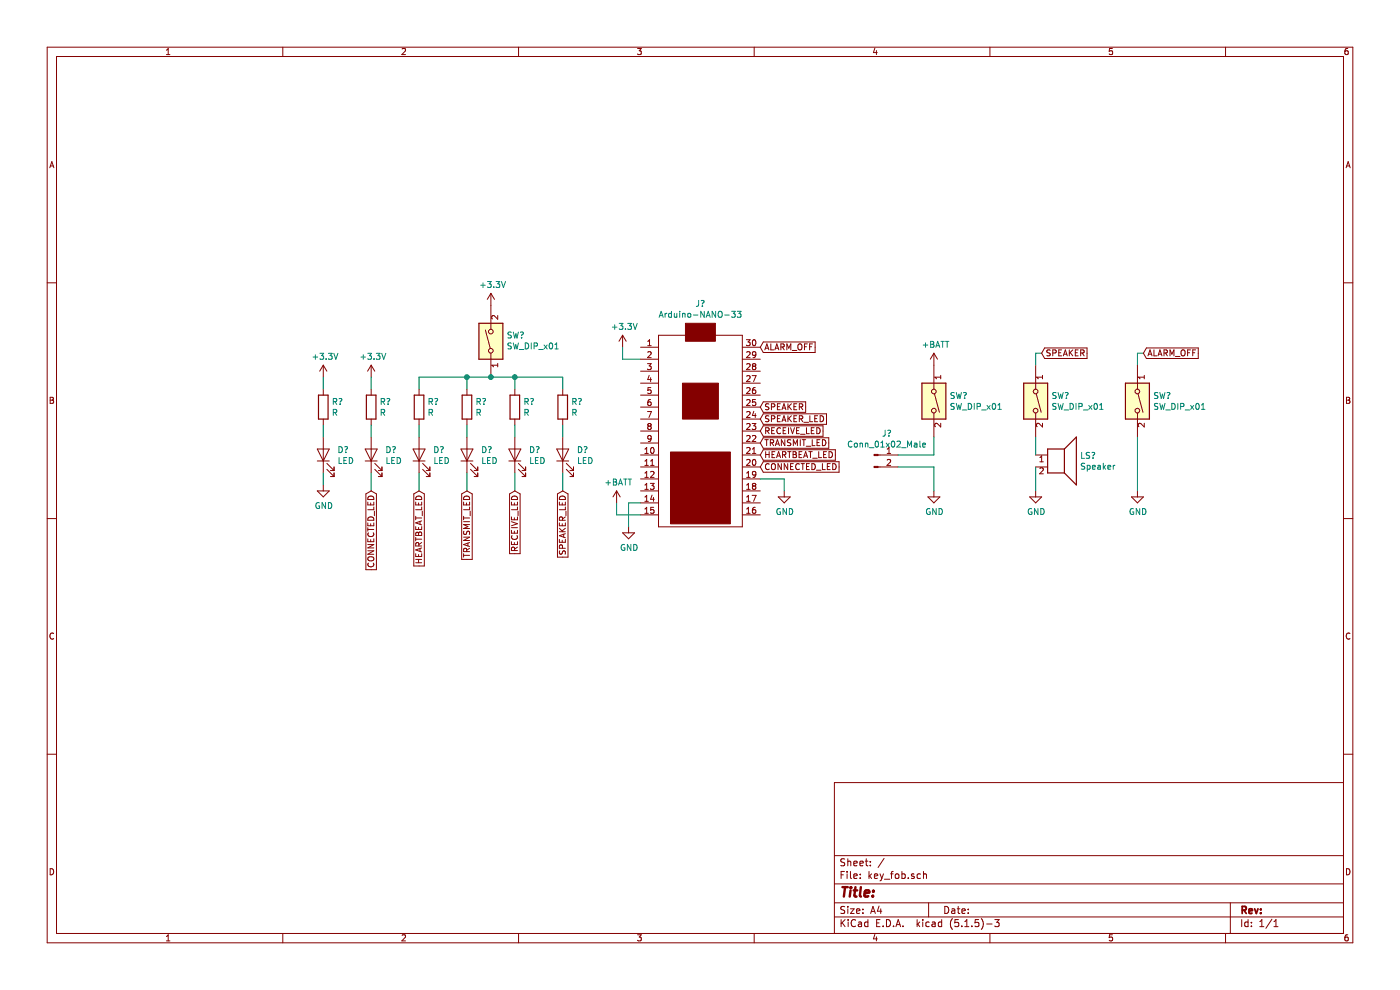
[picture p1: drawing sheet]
EESchema Schematic File Version 4
EELAYER 30 0
EELAYER END
$Descr A4 11693 8268
encoding utf-8
Sheet 1 1
Title ""
Date ""
Rev ""
Comp ""
Comment1 ""
Comment2 ""
Comment3 ""
Comment4 ""
$EndDescr
$Comp
L power:GND #PWR?
U 1 1
P 2700 4050
F 0 "#PWR?" H 2700 3800 50  0001 C CNN
F 1 "GND" H 2705 3877 50  0000 C CNN
F 2 "" H 2700 4050 50  0001 C CNN
F 3 "" H 2700 4050 50  0001 C CNN
	1    2700 4050
	1    0    0    -1  
$EndComp
$Comp
L Device:LED D?
U 1 1
P 2700 3800
F 0 "D?" V 2739 3683 50  0000 R CNN
F 1 "LED" V 2648 3683 50  0000 R CNN
F 2 "" H 2700 3800 50  0001 C CNN
F 3 "~" H 2700 3800 50  0001 C CNN
	1    2700 3800
	0    -1   -1   0   
$EndComp
$Comp
L Device:R R?
U 1 1
P 2700 3400
F 0 "R?" H 2770 3446 50  0000 L CNN
F 1 "R" H 2770 3355 50  0000 L CNN
F 2 "" V 2630 3400 50  0001 C CNN
F 3 "~" H 2700 3400 50  0001 C CNN
	1    2700 3400
	1    0    0    -1  
$EndComp
Wire Wire Line
	2700 3550 2700 3650
Wire Wire Line
	2700 3250 2700 3150
Wire Wire Line
	2700 3950 2700 4050
$Comp
L Device:R R?
U 1 1
P 3100 3400
F 0 "R?" H 3170 3446 50  0000 L CNN
F 1 "R" H 3170 3355 50  0000 L CNN
F 2 "" V 3030 3400 50  0001 C CNN
F 3 "~" H 3100 3400 50  0001 C CNN
	1    3100 3400
	1    0    0    -1  
$EndComp
$Comp
L Device:R R?
U 1 1
P 4700 3400
F 0 "R?" H 4770 3446 50  0000 L CNN
F 1 "R" H 4770 3355 50  0000 L CNN
F 2 "" V 4630 3400 50  0001 C CNN
F 3 "~" H 4700 3400 50  0001 C CNN
	1    4700 3400
	1    0    0    -1  
$EndComp
Wire Wire Line
	4700 3550 4700 3650
$Comp
L Device:LED D?
U 1 1
P 4700 3800
F 0 "D?" V 4739 3683 50  0000 R CNN
F 1 "LED" V 4648 3683 50  0000 R CNN
F 2 "" H 4700 3800 50  0001 C CNN
F 3 "~" H 4700 3800 50  0001 C CNN
	1    4700 3800
	0    -1   -1   0   
$EndComp
Wire Wire Line
	4700 4100 4700 3950
$Comp
L Device:R R?
U 1 1
P 4300 3400
F 0 "R?" H 4370 3446 50  0000 L CNN
F 1 "R" H 4370 3355 50  0000 L CNN
F 2 "" V 4230 3400 50  0001 C CNN
F 3 "~" H 4300 3400 50  0001 C CNN
	1    4300 3400
	1    0    0    -1  
$EndComp
Wire Wire Line
	4300 3550 4300 3650
Wire Wire Line
	4300 3250 4300 3150
$Comp
L Device:LED D?
U 1 1
P 4300 3800
F 0 "D?" V 4339 3683 50  0000 R CNN
F 1 "LED" V 4248 3683 50  0000 R CNN
F 2 "" H 4300 3800 50  0001 C CNN
F 3 "~" H 4300 3800 50  0001 C CNN
	1    4300 3800
	0    -1   -1   0   
$EndComp
Wire Wire Line
	4300 4100 4300 3950
$Comp
L Device:R R?
U 1 1
P 3900 3400
F 0 "R?" H 3970 3446 50  0000 L CNN
F 1 "R" H 3970 3355 50  0000 L CNN
F 2 "" V 3830 3400 50  0001 C CNN
F 3 "~" H 3900 3400 50  0001 C CNN
	1    3900 3400
	1    0    0    -1  
$EndComp
Wire Wire Line
	3900 3550 3900 3650
Wire Wire Line
	3900 3250 3900 3150
$Comp
L Device:LED D?
U 1 1
P 3900 3800
F 0 "D?" V 3939 3683 50  0000 R CNN
F 1 "LED" V 3848 3683 50  0000 R CNN
F 2 "" H 3900 3800 50  0001 C CNN
F 3 "~" H 3900 3800 50  0001 C CNN
	1    3900 3800
	0    -1   -1   0   
$EndComp
Wire Wire Line
	3900 4100 3900 3950
$Comp
L Device:R R?
U 1 1
P 3500 3400
F 0 "R?" H 3570 3446 50  0000 L CNN
F 1 "R" H 3570 3355 50  0000 L CNN
F 2 "" V 3430 3400 50  0001 C CNN
F 3 "~" H 3500 3400 50  0001 C CNN
	1    3500 3400
	1    0    0    -1  
$EndComp
Wire Wire Line
	3500 3550 3500 3650
Wire Wire Line
	3500 3250 3500 3150
$Comp
L Device:LED D?
U 1 1
P 3500 3800
F 0 "D?" V 3539 3683 50  0000 R CNN
F 1 "LED" V 3448 3683 50  0000 R CNN
F 2 "" H 3500 3800 50  0001 C CNN
F 3 "~" H 3500 3800 50  0001 C CNN
	1    3500 3800
	0    -1   -1   0   
$EndComp
Wire Wire Line
	3500 4100 3500 3950
Wire Wire Line
	3100 4100 3100 3950
Text GLabel 3100 4100 3    50   Input ~ 0
CONNECTED_LED
$Comp
L Device:LED D?
U 1 1
P 3100 3800
F 0 "D?" V 3139 3683 50  0000 R CNN
F 1 "LED" V 3048 3683 50  0000 R CNN
F 2 "" H 3100 3800 50  0001 C CNN
F 3 "~" H 3100 3800 50  0001 C CNN
	1    3100 3800
	0    -1   -1   0   
$EndComp
Wire Wire Line
	3100 3550 3100 3650
Text GLabel 6350 3700 2    50   Input ~ 0
TRANSMIT_LED
Text GLabel 6350 3600 2    50   Input ~ 0
RECEIVE_LED
Text GLabel 6350 3500 2    50   Input ~ 0
SPEAKER_LED
$Comp
L Switch:SW_DIP_x01 SW?
U 1 1
P 8650 3350
F 0 "SW?" V 8604 3480 50  0000 L CNN
F 1 "SW_DIP_x01" V 8695 3480 50  0000 L CNN
F 2 "" H 8650 3350 50  0001 C CNN
F 3 "~" H 8650 3350 50  0001 C CNN
	1    8650 3350
	0    1    1    0   
$EndComp
Wire Wire Line
	4700 3150 4300 3150
Connection ~ 4300 3150
Wire Wire Line
	4300 3150 4100 3150
Connection ~ 3900 3150
Wire Wire Line
	3900 3150 3500 3150
Wire Wire Line
	4700 3250 4700 3150
$Comp
L power:+3.3V #PWR?
U 1 1
P 2700 3150
F 0 "#PWR?" H 2700 3000 50  0001 C CNN
F 1 "+3.3V" H 2715 3323 50  0000 C CNN
F 2 "" H 2700 3150 50  0001 C CNN
F 3 "" H 2700 3150 50  0001 C CNN
	1    2700 3150
	1    0    0    -1  
$EndComp
Wire Wire Line
	3100 3250 3100 3150
$Comp
L power:+3.3V #PWR?
U 1 1
P 3100 3150
F 0 "#PWR?" H 3100 3000 50  0001 C CNN
F 1 "+3.3V" H 3115 3323 50  0000 C CNN
F 2 "" H 3100 3150 50  0001 C CNN
F 3 "" H 3100 3150 50  0001 C CNN
	1    3100 3150
	1    0    0    -1  
$EndComp
$Comp
L Device:Speaker LS?
U 1 1
P 8850 3800
F 0 "LS?" H 9020 3796 50  0000 L CNN
F 1 "Speaker" H 9020 3705 50  0000 L CNN
F 2 "" H 8850 3600 50  0001 C CNN
F 3 "~" H 8840 3750 50  0001 C CNN
	1    8850 3800
	1    0    0    -1  
$EndComp
Wire Wire Line
	8650 3650 8650 3800
Text GLabel 8700 2950 2    50   Input ~ 0
SPEAKER
Wire Wire Line
	8700 2950 8650 2950
Wire Wire Line
	8650 2950 8650 3050
Text GLabel 3500 4100 3    50   Input ~ 0
HEARTBEAT_LED
Text GLabel 3900 4100 3    50   Input ~ 0
TRANSMIT_LED
Text GLabel 4300 4100 3    50   Input ~ 0
RECEIVE_LED
Text GLabel 4700 4100 3    50   Input ~ 0
SPEAKER_LED
Text GLabel 6350 3400 2    50   Input ~ 0
SPEAKER
Wire Wire Line
	7500 3900 7800 3900
Wire Wire Line
	7500 3800 7800 3800
$Comp
L power:+BATT #PWR?
U 1 1
P 7800 3050
F 0 "#PWR?" H 7800 2900 50  0001 C CNN
F 1 "+BATT" H 7815 3223 50  0000 C CNN
F 2 "" H 7800 3050 50  0001 C CNN
F 3 "" H 7800 3050 50  0001 C CNN
	1    7800 3050
	1    0    0    -1  
$EndComp
Wire Wire Line
	7800 3650 7800 3800
$Comp
L power:GND #PWR?
U 1 1
P 7800 4100
F 0 "#PWR?" H 7800 3850 50  0001 C CNN
F 1 "GND" H 7805 3927 50  0000 C CNN
F 2 "" H 7800 4100 50  0001 C CNN
F 3 "" H 7800 4100 50  0001 C CNN
	1    7800 4100
	1    0    0    -1  
$EndComp
$Comp
L Connector:Conn_01x02_Male J?
U 1 1
P 7300 3800
F 0 "J?" H 7408 3981 50  0000 C CNN
F 1 "Conn_01x02_Male" H 7408 3890 50  0000 C CNN
F 2 "" H 7300 3800 50  0001 C CNN
F 3 "~" H 7300 3800 50  0001 C CNN
	1    7300 3800
	1    0    0    -1  
$EndComp
$Comp
L Switch:SW_DIP_x01 SW?
U 1 1
P 4100 2850
F 0 "SW?" V 4146 2720 50  0000 R CNN
F 1 "SW_DIP_x01" V 4055 2720 50  0000 R CNN
F 2 "" H 4100 2850 50  0001 C CNN
F 3 "~" H 4100 2850 50  0001 C CNN
	1    4100 2850
	0    -1   -1   0   
$EndComp
$Comp
L power:+3.3V #PWR?
U 1 1
P 4100 2550
F 0 "#PWR?" H 4100 2400 50  0001 C CNN
F 1 "+3.3V" H 4115 2723 50  0000 C CNN
F 2 "" H 4100 2550 50  0001 C CNN
F 3 "" H 4100 2550 50  0001 C CNN
	1    4100 2550
	1    0    0    -1  
$EndComp
$Comp
L Switch:SW_DIP_x01 SW?
U 1 1
P 7800 3350
F 0 "SW?" V 7754 3480 50  0000 L CNN
F 1 "SW_DIP_x01" V 7845 3480 50  0000 L CNN
F 2 "" H 7800 3350 50  0001 C CNN
F 3 "~" H 7800 3350 50  0001 C CNN
	1    7800 3350
	0    1    1    0   
$EndComp
$Comp
L power:+3.3V #PWR?
U 1 1
P 5200 2900
F 0 "#PWR?" H 5200 2750 50  0001 C CNN
F 1 "+3.3V" H 5215 3073 50  0000 C CNN
F 2 "" H 5200 2900 50  0001 C CNN
F 3 "" H 5200 2900 50  0001 C CNN
	1    5200 2900
	1    0    0    -1  
$EndComp
Wire Wire Line
	5200 2900 5200 3000
$Comp
L power:GND #PWR?
U 1 1
P 5250 4400
F 0 "#PWR?" H 5250 4150 50  0001 C CNN
F 1 "GND" H 5255 4227 50  0000 C CNN
F 2 "" H 5250 4400 50  0001 C CNN
F 3 "" H 5250 4400 50  0001 C CNN
	1    5250 4400
	1    0    0    -1  
$EndComp
$Comp
L power:+BATT #PWR?
U 1 1
P 5150 4200
F 0 "#PWR?" H 5150 4050 50  0001 C CNN
F 1 "+BATT" H 5165 4373 50  0000 C CNN
F 2 "" H 5150 4200 50  0001 C CNN
F 3 "" H 5150 4200 50  0001 C CNN
	1    5150 4200
	1    0    0    -1  
$EndComp
Wire Wire Line
	5250 4200 5250 4400
Wire Wire Line
	5150 4300 5150 4200
$Comp
L power:GND #PWR?
U 1 1
P 6550 4100
F 0 "#PWR?" H 6550 3850 50  0001 C CNN
F 1 "GND" H 6555 3927 50  0000 C CNN
F 2 "" H 6550 4100 50  0001 C CNN
F 3 "" H 6550 4100 50  0001 C CNN
	1    6550 4100
	1    0    0    -1  
$EndComp
Wire Wire Line
	5200 3000 5350 3000
Wire Wire Line
	5350 4300 5150 4300
Wire Wire Line
	5350 4200 5250 4200
$Comp
L Nano_33:Arduino-NANO-33 J?
U 1 1
P 5850 3600
F 0 "J?" H 5850 4665 50  0000 C CNN
F 1 "Arduino-NANO-33" H 5850 4574 50  0000 C CNN
F 2 "" H 5525 3500 50  0001 C CNN
F 3 "~" H 5525 3500 50  0001 C CNN
	1    5850 3600
	1    0    0    -1  
$EndComp
Text GLabel 6350 3800 2    50   Input ~ 0
HEARTBEAT_LED
Text GLabel 6350 3900 2    50   Input ~ 0
CONNECTED_LED
Wire Wire Line
	6350 4000 6550 4000
Wire Wire Line
	6550 4000 6550 4100
Connection ~ 4100 3150
Wire Wire Line
	4100 3150 3900 3150
Text GLabel 6350 2900 2    50   Input ~ 0
ALARM_OFF
Text GLabel 9550 2950 2    50   Input ~ 0
ALARM_OFF
$Comp
L Switch:SW_DIP_x01 SW?
U 1 1
P 9500 3350
F 0 "SW?" V 9454 3480 50  0000 L CNN
F 1 "SW_DIP_x01" V 9545 3480 50  0000 L CNN
F 2 "" H 9500 3350 50  0001 C CNN
F 3 "~" H 9500 3350 50  0001 C CNN
	1    9500 3350
	0    1    1    0   
$EndComp
Wire Wire Line
	9550 2950 9500 2950
Wire Wire Line
	9500 2950 9500 3050
$Comp
L power:GND #PWR?
U 1 1
P 8650 4100
F 0 "#PWR?" H 8650 3850 50  0001 C CNN
F 1 "GND" H 8655 3927 50  0000 C CNN
F 2 "" H 8650 4100 50  0001 C CNN
F 3 "" H 8650 4100 50  0001 C CNN
	1    8650 4100
	1    0    0    -1  
$EndComp
Wire Wire Line
	8650 4100 8650 3900
Wire Wire Line
	7800 3900 7800 4100
$Comp
L power:GND #PWR?
U 1 1
P 9500 4100
F 0 "#PWR?" H 9500 3850 50  0001 C CNN
F 1 "GND" H 9505 3927 50  0000 C CNN
F 2 "" H 9500 4100 50  0001 C CNN
F 3 "" H 9500 4100 50  0001 C CNN
	1    9500 4100
	1    0    0    -1  
$EndComp
Wire Wire Line
	9500 3650 9500 4100
$EndSCHEMATC
